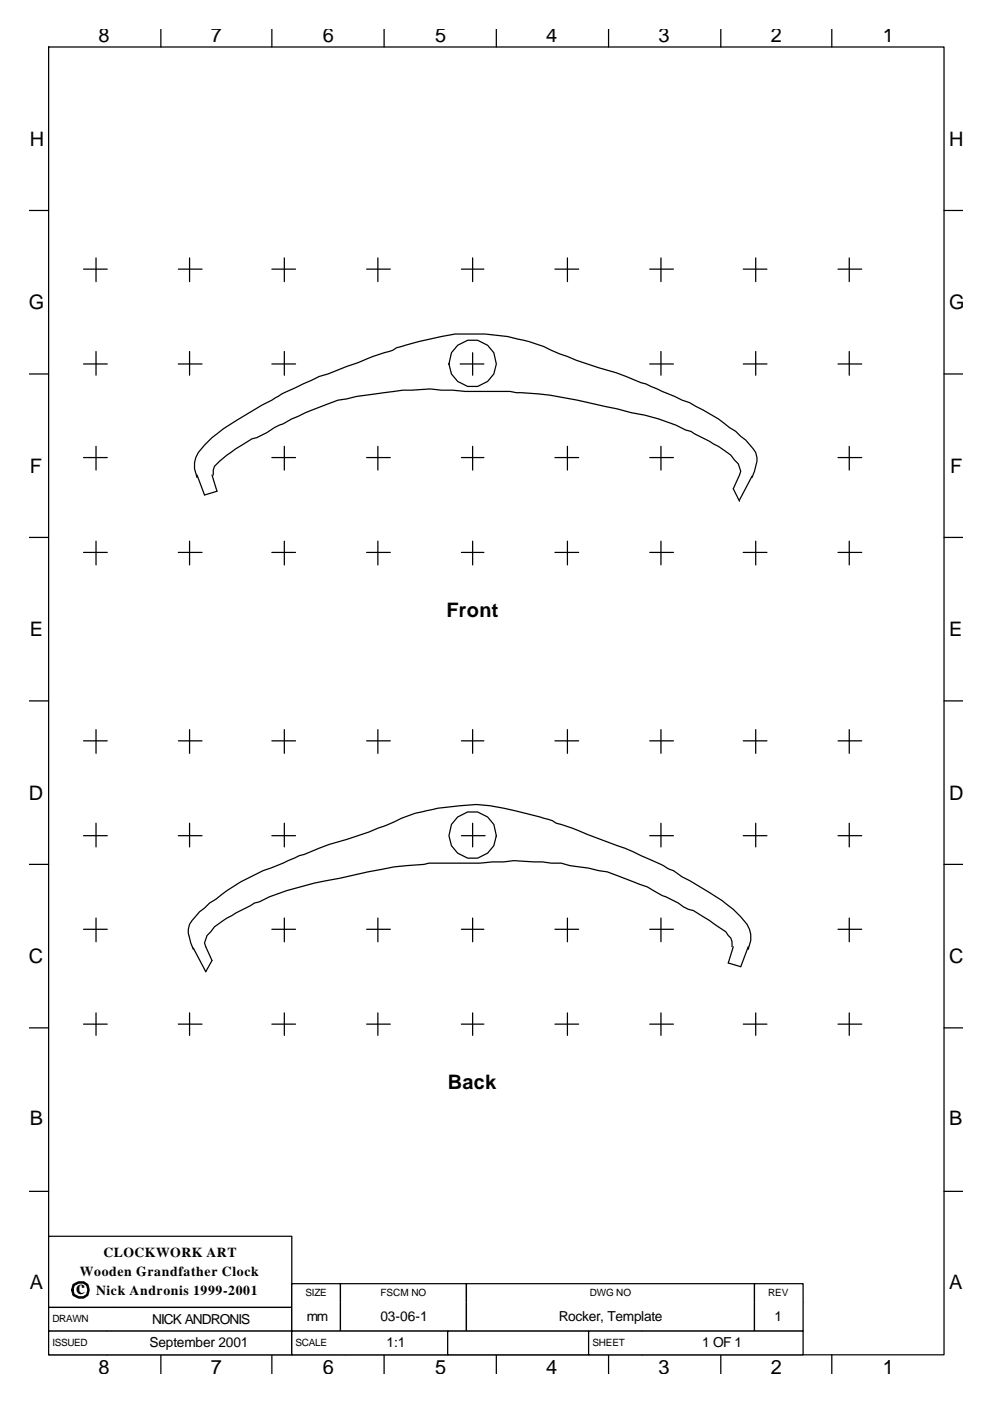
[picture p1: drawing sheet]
<svg xmlns="http://www.w3.org/2000/svg" width="210mm" height="297mm" viewBox="0 0 210 297" stroke-linecap="round" stroke-linejoin="round" font-family="sans-serif">
<g fill="none" stroke="#000" stroke-width=".26">
<path d="M10.3 10h190v277.2h-190zM34.1 6.2v3.8M57.7 6.2v3.8M81.5 6.2v3.8M105.3 6.2v3.8M129.1 6.2v3.8M152.9 6.2v3.8M176.5 6.2v3.8M6.3 44.6h4M17.7 57.1h5.1M20.4 54.7v5M37.8 57.1h5.1"/>
<path d="M40.2 54.7v5M57.7 57.1h5M60.3 54.7v5M77.8 57.1h5M80.2 54.7v5M97.9 57.1h4.8M100.3 54.7v5M117.7 57.1h5.1M120.4 54.7v5M137.8 57.1h5.1M140.2 54.7v5M157.7 57.1h5"/>
<path d="M160.3 54.7v5M177.8 57.1h5M180.2 54.7v5M200.3 44.6h4M6.3 79.3h4M17.7 77.2h5.1M20.4 74.5v5.1M37.8 77.2h5.1M40.2 74.5v5.1M57.7 77.2h5M60.3 74.5v5.1M97.6 77.2h5.1"/>
<path d="M100.3 74.8v4.8M137.8 77.2h5.1M140.2 74.5v5.1M157.7 77.2h5M160.3 74.5v5.1M177.8 77.2h5M180.2 74.5v5.1M200.3 79.3h4M17.7 97h5.1M20.4 94.6v5.1M57.7 97h5M60.3 94.6v5.1"/>
<path d="M77.8 97h5M80.2 94.6v5.1M97.9 97h4.8M100.3 94.6v5.1M117.7 97h5.1M120.4 94.6v5.1M137.8 97h5.1M140.2 94.6v5.1M177.8 97h5M180.2 94.6v5.1M6.3 113.9h4M17.7 117.1h5.1"/>
<path d="M20.4 114.7v5.1M37.8 117.1h5.1M40.2 114.7v5.1M41.8 101.2a5.6 5.6 0 0 1 1.6-6.8 33.3 33.3 0 0 1 6.9-5.3l10-5.8 7.4-3.5 1.9-.5 6.3-2.4a42.9 42.9 0 0 1 7.4-2.6l.8-.6 1.1-.2a78.7 78.7 0 0 1 11.4-2.7 43 43 0 0 1 15.6 1.6l3.2 1.1 3.4 1.6 1.6 .5a88.4 88.4 0 0 0 10.3 3.4l5.3 2.1 1.1 .3 7.6 3.4 1.6 .6a56.9 56.9 0 0 1 11.9 7.9l1.6 1.9a4.3 4.3 0 0 1 .3 4.7l-.6 1.3M41.8 100.7l1.6 4.3 2.6-.8-1-3.5M45.2 100.7v-1l.3-.8a38.6 38.6 0 0 1 7.9-5.9l1.1-.2 2.1-1.1a64.9 64.9 0 0 1 13-6.1l2.1-.8 4-.8 9.8-1.3 5.8-.2 7.4 .5h9.5l1.3 .3a62.7 62.7 0 0 1 13 1.5l8.5 1.9 2.9 .8a37.2 37.2 0 0 1 11.6 3.7l1.1 .3 5.8 3.1 2.6 1.9 1.6 1.8 .6 1.6-1.6 3.7 1.3 2.7M57.7 117.1h5M60.3 114.7v5.1M77.8 117.1h5M80.2 114.7v5.1M97.9 117.1h4.8M100.3 114.7v5.1"/>
<path d="M117.7 117.1h5.1M120.4 114.7v5.1M137.8 117.1h5.1M140.2 114.7v5.1M157.7 117.1h5M159.5 101l-2.6 5M160.3 114.7v5.1M177.8 117.1h5M180.2 114.7v5.1M200.3 113.9h4M6.3 148.6h4M17.7 157.1h5.1"/>
<path d="M20.4 154.7v5M37.8 157.1h5.1M40.2 154.7v5M57.7 157.1h5M60.3 154.7v5M77.8 157.1h5M80.2 154.7v5M97.9 157.1h4.8M100.3 154.7v5M117.7 157.1h5.1M120.4 154.7v5M137.8 157.1h5.1"/>
<path d="M140.2 154.7v5M157.7 157.1h5M160.3 154.7v5M177.8 157.1h5M180.2 154.7v5M200.3 148.6h4M17.7 177.2h5.1M20.4 174.5v5.1M37.8 177.2h5.1M40.2 174.5v5.1M57.7 177.2h5M60.3 174.5v5.1"/>
<path d="M97.9 177.2h5M100.3 174.5v5.1M137.8 177.2h5.1M140.2 174.5v5.1M157.7 177.2h5M160.3 174.5v5.1M177.8 177.2h5M180.2 174.5v5.1M6.3 183.3h4M17.7 197h5.1M20.4 194.6v5.1M57.7 197h5"/>
<path d="M60.3 194.6v5.1M77.8 197h5M80.2 194.6v5.1M97.9 197h4.8M100.3 194.6v5.1M117.7 197h5.1M120.4 194.6v5.1M137.8 197h5.1M140.2 194.6v5.1M177.8 197h5M180.2 194.6v5.1M200.3 183.3h4"/>
<path d="M6.3 217.9h4M17.7 217.1h5.1M20.4 214.8v4.7M37.8 217.1h5.1M40.2 214.8v4.7M41 201.3l-.5-1.4a4.3 4.3 0 0 1 .2-4.7l1.6-1.9 2.1-1.8 1.4-.8a36.2 36.2 0 0 1 11.6-6.6l6.1-2.7 1.1-.2a63 63 0 0 1 10.5-3.8l3.2-1 5.3-2.1a24.1 24.1 0 0 1 8.2-2.7l1.1-.2 4.7-.6a29.8 29.8 0 0 1 11.7 1.1l5.3 1.3a10 10 0 0 1 3.4 1.3 36.6 36.6 0 0 1 6.6 2.4l6.4 2.4a96.2 96.2 0 0 1 11.1 5l.8 .3 1.8 1.3a70.2 70.2 0 0 1 10.9 6.9l1.6 1.6a5.7 5.7 0 0 1 1.5 6.9M57.7 217.1h5M60.3 214.8v4.7M77.8 217.1h5M80.2 214.8v4.7M97.9 217.1h4.8M100.3 214.8v4.7"/>
<path d="M117.7 217.1h5.1M120.4 214.8v4.7M137.8 217.1h5.1M140.2 214.8v4.7M155.3 200.7v-1l-.3-.8-1-1.3-3.5-2.4-3.4-2.1-1.1-.3-1-.5-1.1-.8-3.4-1.6-3.2-1.9-8.4-3.1-4-.8-4-.6-1.8-.5h-2.2l-1.8-.3-6.1-.2-2.1 .2h-2.4l-2.6 .3h-10.9l-1 .3a57.3 57.3 0 0 0-11.9 1.6l-5.9 1.3a72.1 72.1 0 0 0-15.1 3.9l-2.1 1.1-1 .3-5.8 3.1-2.7 1.9-1.6 1.8-.5 1.6 1.6 3.7-1.3 2.4-2.7-5M155.6 200.7l-1.1 3.5 2.7 .8 1.5-4.3M157.7 217.1h5M160.3 214.8v4.7M177.8 217.1h5M180.2 214.8v4.7M200.3 217.9h4M6.3 252.6h4"/>
<path d="M200.3 252.6h4M34.1 287.2v4.1M57.7 287.2v4.1M81.5 287.2v4.1M105.3 287.2v4.1M129.1 287.2v4.1M152.9 287.2v4.1M176.5 287.2v4.1"/>
<circle cx="100.3" cy="77" r="5"/>
<circle cx="100.3" cy="177" r="5"/>
</g>
<path d="M10.3 262.1h51.6v15.1h-51.6z" fill-rule="evenodd" fill="#fff" stroke="#000" stroke-width=".26"/>
<path d="M61.9 272.2h10.3v3.9h-10.3z" fill-rule="evenodd" fill="#fff"/>
<path d="M61.9 276.1v-3.9h10.3v3.9" fill="none" stroke="#000" stroke-width=".26"/>
<path d="M72.2 272.2h26.8v3.9h-26.8z" fill-rule="evenodd" fill="#fff"/>
<path d="M72.2 276.1v-3.9h26.8v3.9" fill="none" stroke="#000" stroke-width=".26"/>
<path d="M99 272.2h61.1v3.9h-61.1z" fill-rule="evenodd" fill="#fff"/>
<path d="M99 276.1v-3.9h61.1v3.9" fill="none" stroke="#000" stroke-width=".26"/>
<path d="M160.1 272.2h10.3v3.9h-10.3z" fill-rule="evenodd" fill="#fff"/>
<path d="M160.1 276.1v-3.9h10.3v3.9" fill="none" stroke="#000" stroke-width=".26"/>
<path d="M10.3 277.2h13.5v5h-13.5z" fill-rule="evenodd" fill="#fff"/>
<path d="M23.8 277.2h-13.5v5h13.5" fill="none" stroke="#000" stroke-width=".26"/>
<path d="M23.8 277.2h38.1v5h-38.1z" fill-rule="evenodd" fill="#fff"/>
<path d="M23.8 277.2h38.1v5h-38.1" fill="none" stroke="#000" stroke-width=".26"/>
<path d="M61.9 276.1h10.3v6.1h-10.3z" fill-rule="evenodd" fill="#fff"/>
<path d="M61.9 276.1v6.1h10.3v-6.1" fill="none" stroke="#000" stroke-width=".26"/>
<path d="M72.2 276.1h26.8v6.1h-26.8z" fill-rule="evenodd" fill="#fff"/>
<path d="M72.2 276.1v6.1h26.8v-6.1" fill="none" stroke="#000" stroke-width=".26"/>
<path d="M99 276.1h61.1v6.1h-61.1z" fill-rule="evenodd" fill="#fff"/>
<path d="M99 276.1v6.1h61.1v-6.1" fill="none" stroke="#000" stroke-width=".26"/>
<path d="M160.1 276.1h10.3v6.1h-10.3z" fill-rule="evenodd" fill="#fff"/>
<path d="M160.1 276.1v6.1h10.3v-6.1" fill="none" stroke="#000" stroke-width=".26"/>
<path d="M10.3 282.2h12.5v5h-12.5z" fill-rule="evenodd" fill="#fff"/>
<path d="M22.8 282.2h-12.5v5h12.5" fill="none" stroke="#000" stroke-width=".26"/>
<path d="M22.8 282.2h39.1v5h-39.1z" fill-rule="evenodd" fill="#fff"/>
<path d="M22.8 282.2h39.1v5h-39.1" fill="none" stroke="#000" stroke-width=".26"/>
<path d="M61.9 282.2h11.4v5h-11.4z" fill-rule="evenodd" fill="#fff"/>
<path d="M73.3 282.2h-11.4v5h11.4" fill="none" stroke="#000" stroke-width=".26"/>
<path d="M73.3 282.2h21.7v5h-21.7z" fill-rule="evenodd" fill="#fff"/>
<path d="M73.3 282.2h21.7v5h-21.7" fill="none" stroke="#000" stroke-width=".26"/>
<path d="M95 282.2h29.9v5h-29.9z" fill-rule="evenodd" fill="#fff" stroke="#000" stroke-width=".26"/>
<path d="M124.9 282.2h11.4v5h-11.4z" fill-rule="evenodd" fill="#fff"/>
<path d="M136.3 282.2h-11.4v5h11.4" fill="none" stroke="#000" stroke-width=".26"/>
<path d="M136.3 282.2h34.1v5h-34.1z" fill-rule="evenodd" fill="#fff"/>
<path d="M136.3 282.2h34.1v5h-34.1" fill="none" stroke="#000" stroke-width=".26"/>
<path d="M15.6 272.4l1.1-.5h1l.8 .5 .3 1.1-.3 1-.8 .6h-1l-1.1-.6-.3-1z" fill="none" stroke="#000" stroke-width=".53"/>
<g font-size="4.2">
<text x="20.9" y="8.9">8</text>
<text x="44.7" y="8.9">7</text>
<text x="68.5" y="8.9">6</text>
<text x="92.3" y="8.9">5</text>
<text x="115.9" y="8.9">4</text>
<text x="139.7" y="8.9">3</text>
<text x="163.5" y="8.9">2</text>
<text x="187.3" y="8.9">1</text>
<text x="6.3" y="30.9">H</text>
<text x="201.3" y="30.9">H</text>
<text x="6.1" y="65.5">G</text>
<text x="201.3" y="65.5">G</text>
<text x="6.3" y="100.2">F</text>
<text x="201.6" y="100.2">F</text>
<text x="94.7" y="130.9">Front</text>
<text x="6.3" y="134.8">E</text>
<text x="201.3" y="134.8">E</text>
<text x="6.1" y="169.5">D</text>
<text x="201.3" y="169.5">D</text>
<text x="6.1" y="204.2">C</text>
<text x="201.3" y="204.2">C</text>
<text x="95" y="230.9">Back</text>
<text x="6.3" y="238.6">B</text>
<text x="201.3" y="238.6">B</text>
<text x="6.3" y="273.2">A</text>
<text x="16.1" y="274.3">c</text>
<text x="201.3" y="273.2">A</text>
<text x="20.9" y="291.2">8</text>
<text x="44.7" y="291.2">7</text>
<text x="68.5" y="291.2">6</text>
<text x="92.3" y="291.2">5</text>
<text x="115.9" y="291.2">4</text>
<text x="139.7" y="291.2">3</text>
<text x="163.5" y="291.2">2</text>
<text x="187.3" y="291.2">1</text>
</g>
<g font-size="2.9">
<text x="22" y="266.6">CLOCKWORK ART</text>
<text x="16.9" y="270.6">Wooden Grandfather Clock</text>
<text x="20.4" y="274.5">Nick Andronis 1999-2001</text>
<text x="32.3" y="280.6">NICK ANDRONIS</text>
<text x="65.1" y="280.1">mm</text>
<text x="80.7" y="280.1">03-06-1</text>
<text x="118.5" y="280.1">Rocker, Template</text>
<text x="164.3" y="280.1">1</text>
<text x="31.7" y="285.7">September 2001</text>
<text x="82" y="285.7">1:1</text>
<text x="149" y="285.7">1 OF 1</text>
</g>
<g font-size="2.1">
<text x="64.8" y="274.8">SIZE</text>
<text x="80.7" y="274.8">FSCM NO</text>
<text x="125.1" y="274.8">DWG NO</text>
<text x="163" y="274.8">REV</text>
<text x="11.1" y="280.4">DRAWN</text>
<text x="11.1" y="285.4">ISSUED</text>
<text x="62.7" y="285.4">SCALE</text>
<text x="125.7" y="285.4">SHEET</text>
</g>
</svg>
